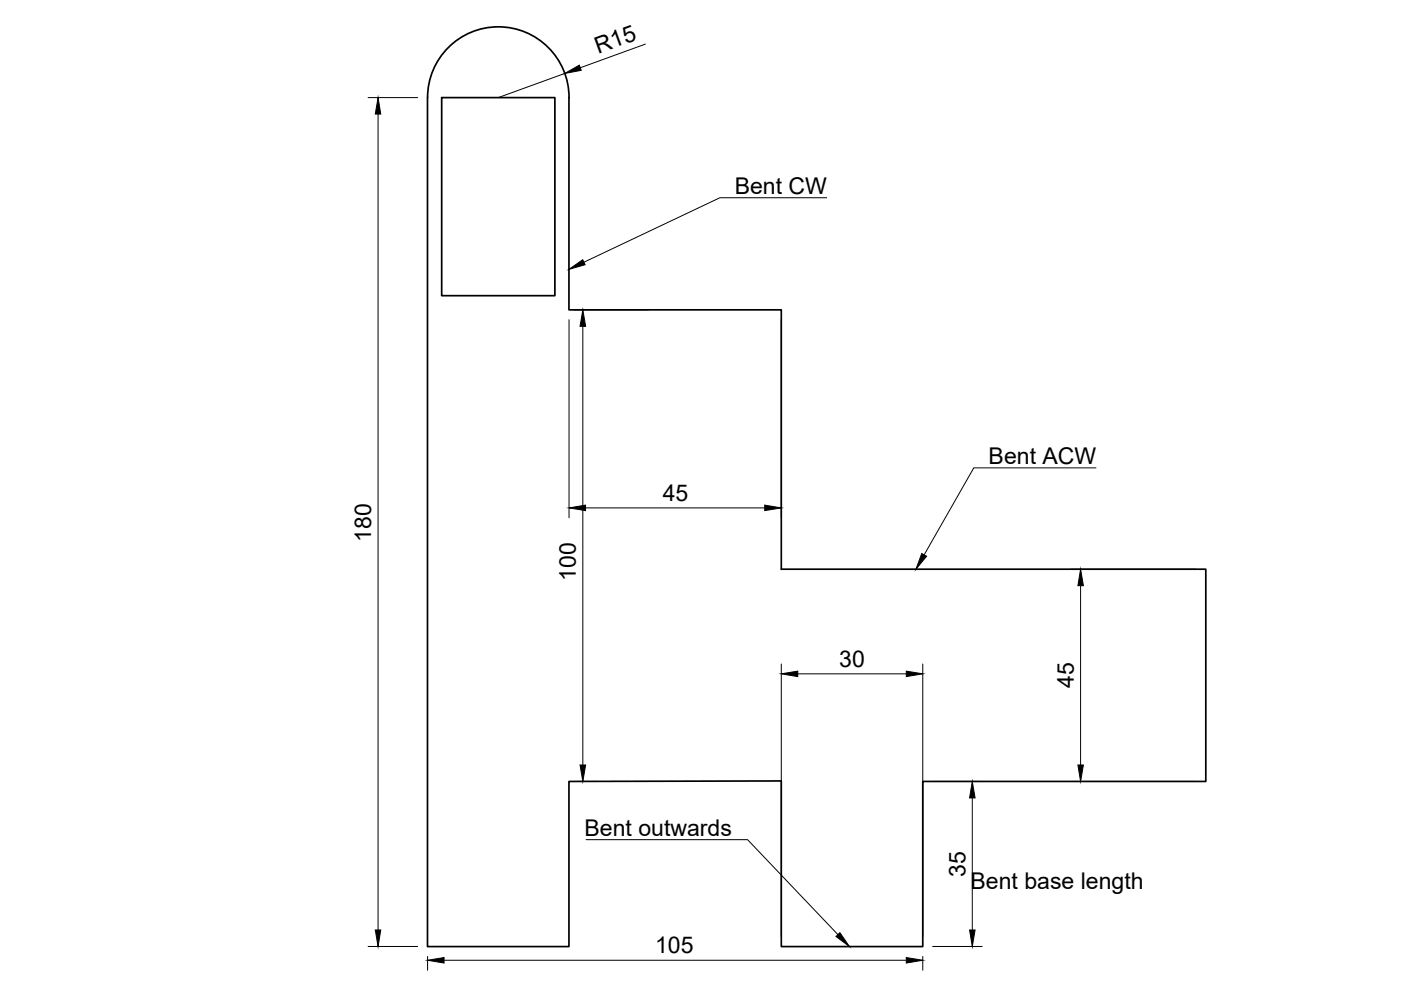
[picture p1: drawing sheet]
<svg xmlns="http://www.w3.org/2000/svg" width="297mm" height="210mm" viewBox="0 0 297 210" stroke-linecap="round" stroke-linejoin="round" font-family="sans-serif">
<!-- layer: Visible -->
<path d="M95 10.1a15 15 0 0 1 16.4-3.3 15 15 0 0 1 9.2 13.9v45h45.1v55h90v45h-60.1v35h-29.9v-35.1l-45.1 .1v35h-30v-180a15.1 15.1 0 0 1 4.4-10.6zM93.6 20.7h24v42h-24z" fill="none" stroke="#000" stroke-width=".36"/>
<!-- layer: FD_Dimensions -->
<g fill="none" stroke="#000" stroke-width=".21">
<path d="M119.7 15.6l-14.1 5.1M136.8 9.3l-13.8 5.1M78 20.7h10.5M80.2 24.2v173M120.6 67.8v42M121.5 65.7h16M123.6 69.2v93M165.7 67.8v42M124.1 107.7h38M227 120.7h26.5M229.1 124.2v38M165.7 140.8v57.8"/>
<path d="M169.1 142.9h23.1M195.6 140.8v57.8M122.7 165.7h3M197.7 165.7h10.5M206.1 169.2v28M227 165.7h26.5M78 200.7h10.5M90.7 202.8v2.9M94.1 203.6h98.1M195.6 202.8v2.9M197.7 200.7h10.5"/>
</g>
<g fill="#000" stroke="#000" stroke-width=".21">
<path d="M119.7 15.6l3.1-1.8 .4 1.1zM80.2 20.7l.5 3.5h-1.1zM123.6 65.7l.6 3.5h-1.2zM120.6 107.7l3.5-.6v1.2zM162.1 107.1l3.6 .6-3.6 .6zM229.1 120.7l.6 3.5h-1.2zM165.7 142.9l3.4-.6v1.2zM192.2 142.3l3.4 .6-3.4 .6zM123 162.2h1.2l-.6 3.5zM206.1 165.7l.6 3.5h-1.1zM228.5 162.2h1.2l-.6 3.5zM79.6 197.2h1.1l-.5 3.5z"/>
<path d="M205.6 197.2h1.1l-.6 3.5zM90.7 203.6l3.4-.6v1.2zM192.2 203l3.4 .6-3.4 .6z"/>
</g>
<!-- layer: Leaders -->
<path d="M120.6 57.1l2.9-2 .6 1zM195.4 117.4l1 .5-2.2 2.8zM177.2 198.6l.9-.8 2 2.9z" fill="#000" stroke="#000" stroke-width=".21"/>
<path d="M175.3 41.9h-22.7l-28.8 13.7M232.4 99.2h-25.9l-10.6 18.4M124.3 178h34.2l19.2 20.2" fill="none" stroke="#000" stroke-width=".21"/>
<g font-size="4.9">
<text x="126.8" y="11.5" transform="rotate(-20 126.8 11.5)">R15</text>
<text x="155.8" y="41.2">Bent CW</text>
<text x="209.6" y="98.5">Bent ACW</text>
<text x="140.5" y="106.2">45</text>
<text x="78.7" y="114.9" transform="rotate(-90 78.7 114.9)">180</text>
<text x="122.1" y="123.1" transform="rotate(-90 122.1 123.1)">100</text>
<text x="177.9" y="141.4">30</text>
<text x="227.7" y="145.8" transform="rotate(-90 227.7 145.8)">45</text>
<text x="123.9" y="177.3">Bent outwards</text>
<text x="204.7" y="185.9" transform="rotate(-90 204.7 185.9)">35</text>
<text x="205.8" y="188.5">Bent base length</text>
<text x="138.9" y="202.1">105</text>
</g>
</svg>
